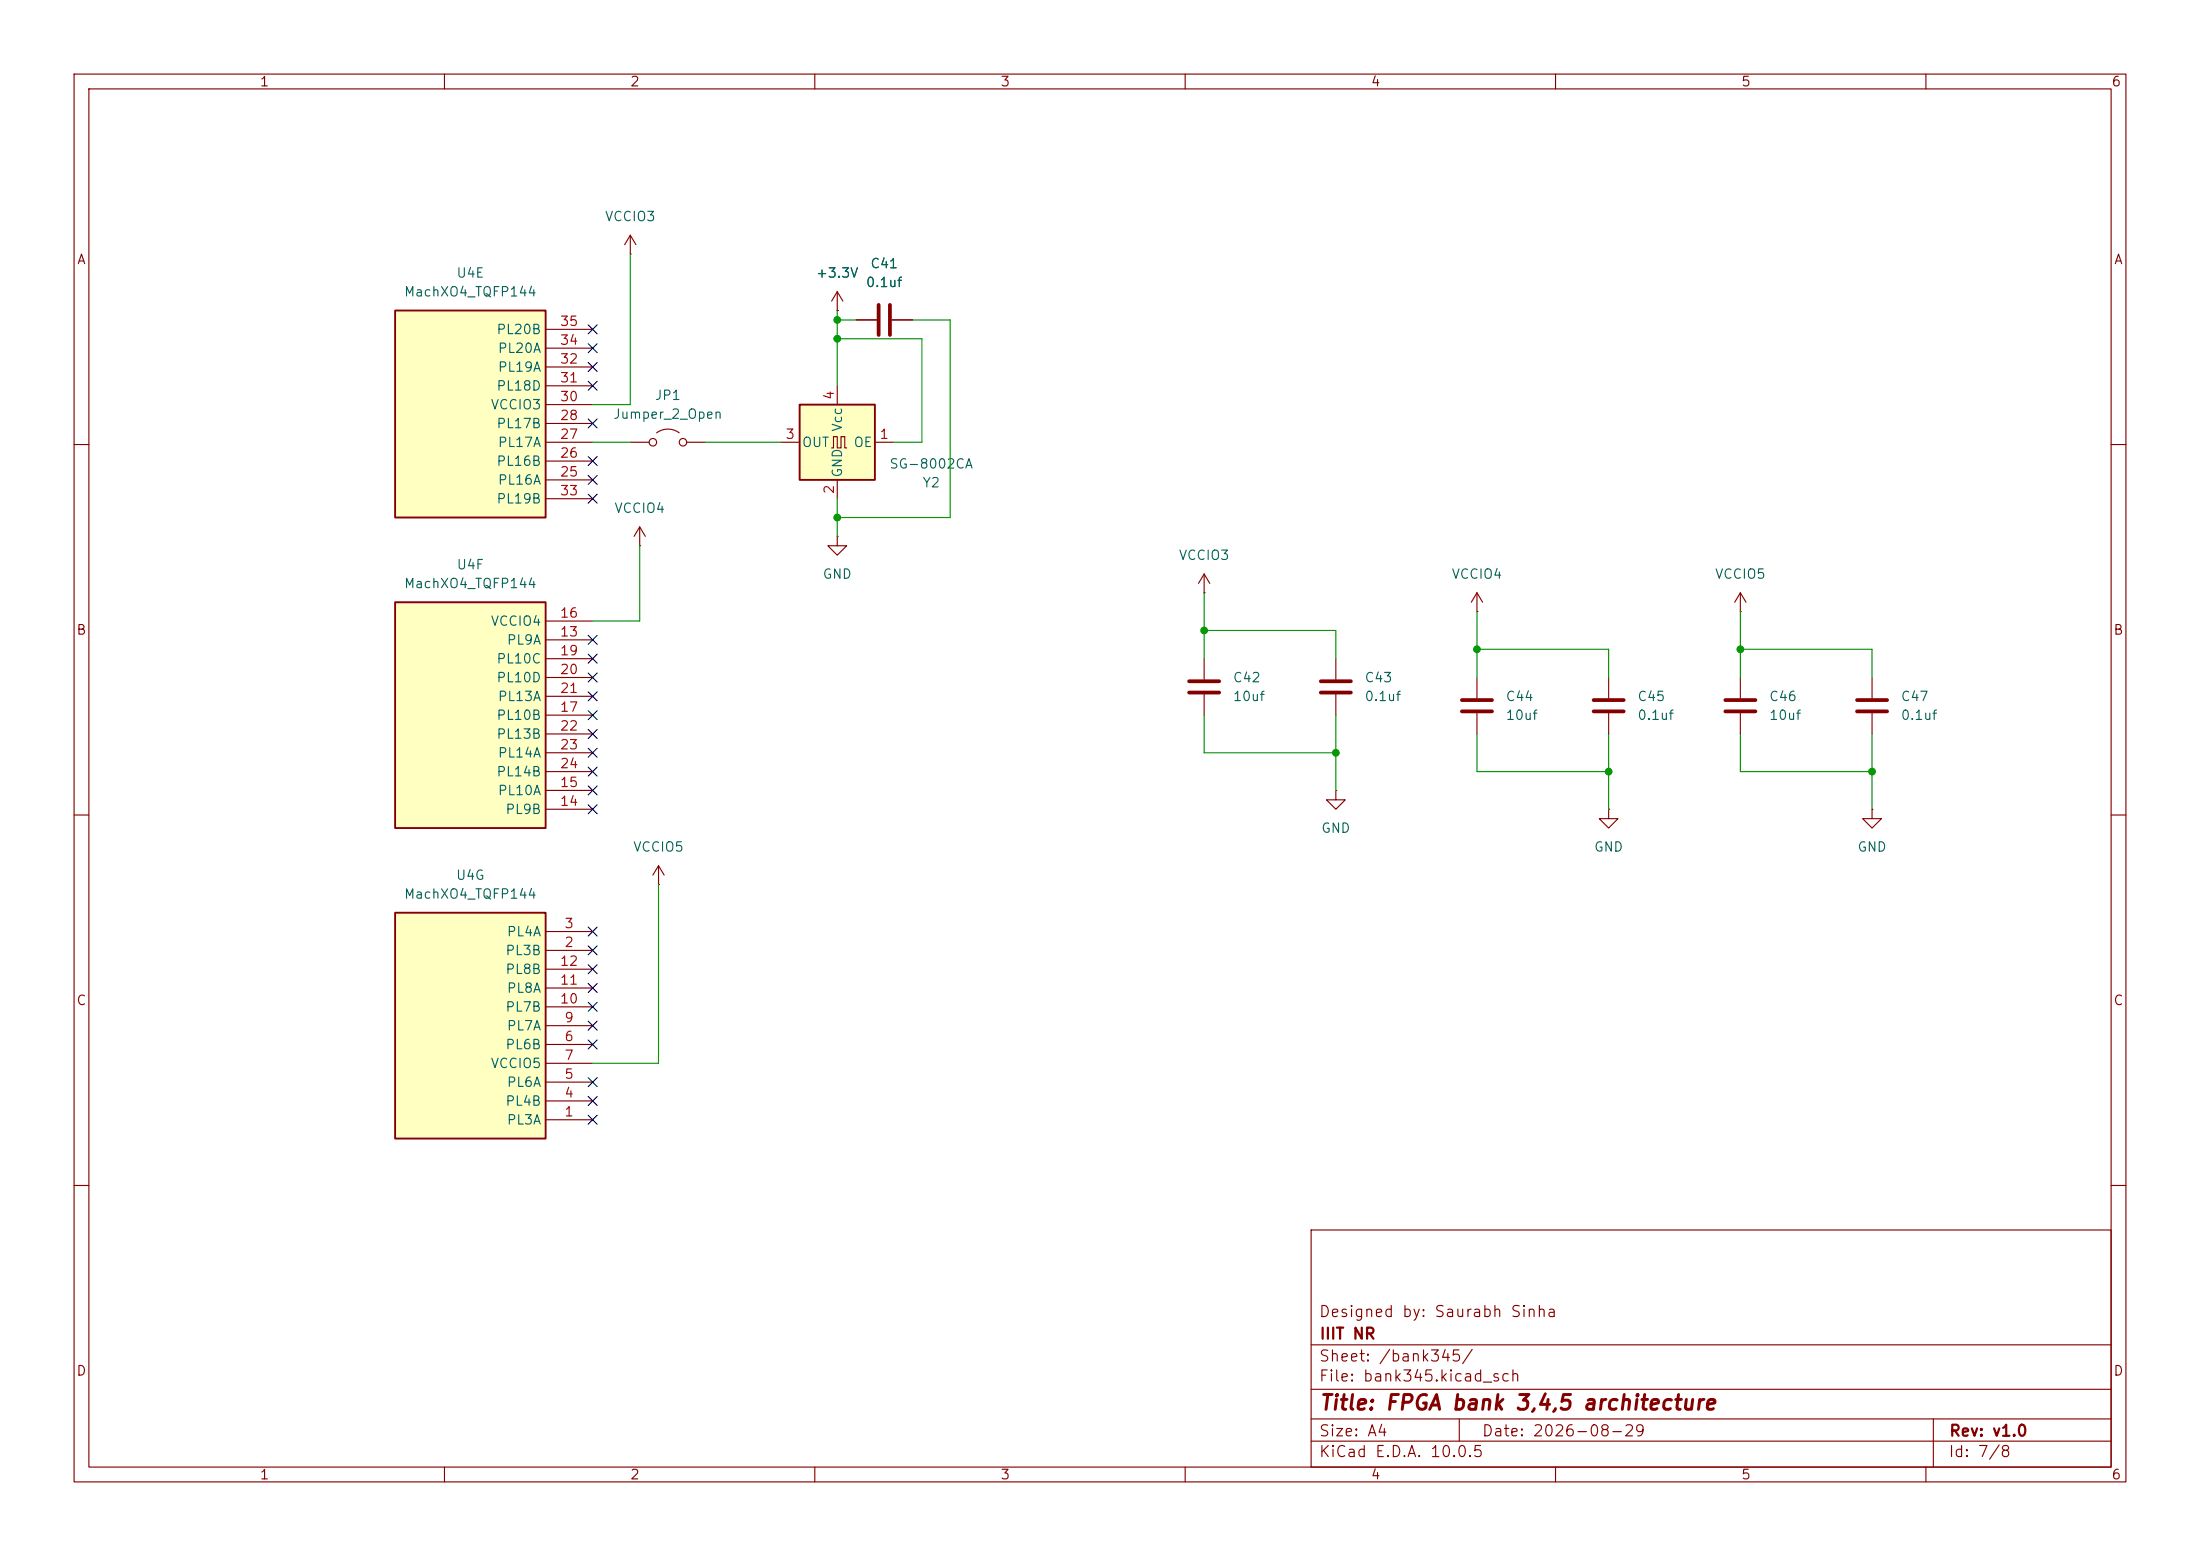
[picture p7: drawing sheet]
<svg xmlns="http://www.w3.org/2000/svg" width="297mm" height="210mm" viewBox="0 0 297 210" stroke-linecap="round" stroke-linejoin="round" font-family="sans-serif">
<g fill="none" stroke="#840000" stroke-width=".15">
<path d="M10 10h277v190h-277zM12 12h273v186h-273zM60 10v2M110 10v2M160 10v2M210 10v2M260 10v2M85.1 34.3h.1M85.1 31.8l-.8 1.2M85.1 31.8l.8 1.2M85.1 31.8v2.5M10 60h2"/>
<path d="M285 60h2M162.6 88.9v2.8M162.6 93.7v2.8M217.2 91.4v2.8M217.2 96.3v2.8M10 110h2M285 110h2M10 160h2M177 166h108v32h-108zM285 160h2M60 198v2M110 198v2"/>
<path d="M160 198v2M177 194.5h108M177 191.5h108M177 187.5h108M177 181.5h108M197 191.5v3M210 198v2M260 198v2M261 191.5v6.5"/>
</g>
<path d="M160.5 93.5h4.1M160.5 91.9h4.1M215.1 96h4.1M215.1 94.5h4.1" fill="none" stroke="#840000" stroke-width=".51"/>
<path d="M53.3 123.2h20.4v30.5h-20.4z" fill="#ffffc2"/>
<path d="M53.3 123.2h20.4v30.5h-20.4z" fill="none" stroke="#840000" stroke-width=".25"/>
<g fill="none" stroke="#840000" stroke-width=".15">
<path d="M85.1 59.7h2.5M88.6 58.4a2.54 2.54 0 0 1 3.1 0M92.7 59.7h2.5M73.7 128.3h6.3M73.7 125.7h6.3M73.7 138.4h6.3M73.7 135.9h6.3M73.7 133.4h6.3M73.7 130.8h6.3M73.7 151.1h6.3M73.7 148.6h6.3M73.7 146.1h6.3"/>
<path d="M73.7 141h6.3M73.7 143.5h6.3"/>
<circle cx="88.1" cy="59.7" r=".51"/>
<circle cx="92.2" cy="59.7" r=".51"/>
</g>
<path d="M53.3 41.9h20.4v28h-20.4z" fill="#ffffc2"/>
<path d="M53.3 41.9h20.4v28h-20.4z" fill="none" stroke="#840000" stroke-width=".25"/>
<g fill="none" stroke="#840000" stroke-width=".15">
<path d="M113 39.4l-.7 1.2M113 39.4l.8 1.2M113 39.4v2.5M73.7 59.7h6.3M73.7 57.2h6.3M73.7 54.6h6.3M73.7 52.1h6.3M73.7 49.5h6.3M73.7 47h6.3M73.7 44.5h6.3M113 41.9h.1M115.6 43.2h2.8"/>
<path d="M120.4 43.2h2.8M73.7 64.8h6.3M73.7 62.2h6.3M73.7 67.3h6.3M86.4 73.7h.1M86.4 71.1l-.8 1.3M86.4 71.1l.7 1.3M86.4 71.1v2.6M113 72.4v1.3h1.3l-1.3 1.2-1.2-1.2h1.2M113 72.4h.1M180.3 88.9v2.8M180.3 93.7v2.8"/>
<path d="M199.4 82.6h.1M199.4 80l-.8 1.3M199.4 80l.8 1.3M199.4 80v2.6M199.4 91.4v2.8M199.4 96.3v2.8M234.9 82.6h.1M234.9 80l-.7 1.3M234.9 80l.8 1.3M234.9 80v2.6M234.9 91.4v2.8M234.9 96.3v2.8"/>
<path d="M252.7 91.4v2.8M252.7 96.3v2.8M88.9 119.4h.1M88.9 116.8l-.8 1.3M88.9 116.8l.8 1.3M88.9 116.8v2.6M180.3 106.7v1.3h1.3l-1.3 1.2-1.2-1.2h1.2M180.3 106.7h.1M217.2 109.2v1.3h1.2l-1.2 1.3-1.3-1.3h1.3M217.2 109.2h.1M252.7 109.2v1.3h1.3l-1.3 1.3-1.2-1.3h1.2M252.7 109.2h.1"/>
</g>
<path d="M118.6 41.1v4.1M120.1 41.1v4.1M178.3 93.5h4.1M178.3 91.9h4.1M197.4 96h4M197.4 94.5h4M232.9 96h4.1M232.9 94.5h4.1M250.7 96h4.1M250.7 94.5h4.1" fill="none" stroke="#840000" stroke-width=".51"/>
<path d="M53.3 81.3h20.4v30.5h-20.4z" fill="#ffffc2"/>
<path d="M53.3 81.3h20.4v30.5h-20.4z" fill="none" stroke="#840000" stroke-width=".25"/>
<g fill="none" stroke="#840000" stroke-width=".15">
<path d="M162.6 77.5l-.8 1.2M162.6 77.5l.7 1.2M162.6 77.5v2.5M73.7 86.4h6.3M73.7 83.8h6.3M73.7 96.5h6.3M73.7 88.9h6.3M73.7 91.4h6.3M73.7 94h6.3M73.7 99.1h6.3M162.6 80h.1M73.7 109.2h6.3"/>
<path d="M73.7 106.7h6.3M73.7 101.6h6.3M73.7 104.1h6.3"/>
</g>
<path d="M107.9 54.6h10.2v10.2h-10.2z" fill="#ffffc2"/>
<path d="M107.9 54.6h10.2v10.2h-10.2z" fill="none" stroke="#840000" stroke-width=".25"/>
<path d="M105.4 59.7h2.5M113 41.9h.1M113 52.1v2.5M115.6 43.2h2.8M118.1 59.7h2.5M120.4 43.2h2.8M112.3 60.5h.2v-1.6h.5v1.6h.5v-1.6h.5v1.6h.3M113 64.8v2.5" fill="none" stroke="#840000" stroke-width=".15"/>
<g fill="none" stroke="#009600" stroke-width=".15">
<path d="M85.1 34.3v20.3h-5.1M80 59.7h5.1M95.2 59.7h10.2M113 45.7h11.5v14h-3.9M113 43.2h2.6M113 41.9v10.2M123.2 43.2h5.1v26.7h-15.3M86.4 73.7v10.1h-6.4M113 67.3v5.1M162.6 96.5v5.1h17.7M162.6 80v8.9M162.6 85.1h17.7v3.8"/>
<path d="M180.3 96.5v10.2M199.4 87.6h17.8v3.8M199.4 82.6v8.8M199.4 99.1v5h17.8M217.2 99.1v10.1M234.9 87.6h17.8v3.8M234.9 99.1v5h17.8M234.9 82.6v8.8M252.7 99.1v10.1M88.9 119.4v24.1h-8.9"/>
</g>
<g fill="none" stroke="#000084" stroke-width=".15">
<path d="M79.4 43.8l1.2 1.3M79.4 48.9l1.2 1.2M79.4 51.5l1.2 1.2M79.4 46.4l1.2 1.2M79.4 56.5l1.2 1.3M80.6 43.8l-1.2 1.3M80.6 48.9l-1.2 1.2M80.6 51.5l-1.2 1.2M80.6 46.4l-1.2 1.2M80.6 56.5l-1.2 1.3M79.4 61.6l1.2 1.2M79.4 64.2l1.2 1.2"/>
<path d="M79.4 66.7l1.2 1.2M80.6 61.6l-1.2 1.2M80.6 64.2l-1.2 1.2M80.6 66.7l-1.2 1.2M79.4 88.3l1.2 1.2M79.4 90.8l1.2 1.2M79.4 93.4l1.2 1.2M79.4 85.8l1.2 1.2M79.4 98.5l1.2 1.2M79.4 95.9l1.2 1.2M80.6 88.3l-1.2 1.2M80.6 90.8l-1.2 1.2"/>
<path d="M80.6 93.4l-1.2 1.2M80.6 85.8l-1.2 1.2M80.6 98.5l-1.2 1.2M80.6 95.9l-1.2 1.2M79.4 103.5l1.2 1.2M79.4 108.6l1.2 1.2M79.4 106.1l1.2 1.2M79.4 101l1.2 1.2M80.6 103.5l-1.2 1.2M80.6 108.6l-1.2 1.2M80.6 106.1l-1.2 1.2M80.6 101l-1.2 1.2"/>
<path d="M79.4 127.7l1.2 1.2M79.4 130.2l1.2 1.2M79.4 137.8l1.2 1.2M79.4 135.3l1.2 1.2M79.4 132.7l1.2 1.3M79.4 125.1l1.2 1.2M80.6 127.7l-1.2 1.2M80.6 130.2l-1.2 1.2M80.6 137.8l-1.2 1.2M80.6 135.3l-1.2 1.2M80.6 132.7l-1.2 1.3M80.6 125.1l-1.2 1.2"/>
<path d="M79.4 148l1.2 1.2M79.4 140.4l1.2 1.2M79.4 150.5l1.2 1.2M79.4 145.4l1.2 1.3M80.6 148l-1.2 1.2M80.6 140.4l-1.2 1.2M80.6 150.5l-1.2 1.2M80.6 145.4l-1.2 1.3"/>
</g>
<g fill="#009600" stroke="#009600" stroke-width=".14">
<circle cx="217.2" cy="104.1" r=".46"/>
<circle cx="234.9" cy="87.6" r=".46"/>
<circle cx="199.4" cy="87.6" r=".46"/>
<circle cx="252.7" cy="104.1" r=".46"/>
<circle cx="162.6" cy="85.1" r=".46"/>
<circle cx="113" cy="69.9" r=".46"/>
<circle cx="180.3" cy="101.6" r=".46"/>
<circle cx="113" cy="43.2" r=".46"/>
<circle cx="113" cy="45.7" r=".46"/>
</g>
<text font-size="2" fill="#840000" x="178" y="190.8">Title: FPGA bank 3,4,5 architecture</text>
<g font-size="1.5" fill="#840000">
<text x="178" y="178.1">Designed by: Saurabh Sinha</text>
<text x="178" y="184.1">Sheet: /bank345/</text>
<text x="178" y="181.1">IIIT NR</text>
<text x="178" y="186.8">File: bank345.kicad_sch</text>
<text x="178" y="197">KiCad E.D.A. 10.0.5</text>
<text x="178" y="194.2">Size: A4</text>
<text x="200" y="194.2">Date: 2026-08-29</text>
<text x="263" y="197">Id: 7/8</text>
<text x="263" y="194.2">Rev: v1.0</text>
</g>
<g font-size="1.3" fill="#840000">
<text x="35" y="12">1</text>
<text x="85" y="12">2</text>
<text x="135" y="12">3</text>
<text x="185" y="12">4</text>
<text x="235" y="12">5</text>
<text x="285" y="12">6</text>
<text x="10.3" y="36">A</text>
<text x="285.3" y="36">A</text>
<text x="10.2" y="86">B</text>
<text x="285.2" y="86">B</text>
<text x="10.2" y="136">C</text>
<text x="285.2" y="136">C</text>
<text x="10.2" y="186">D</text>
<text x="285.2" y="186">D</text>
<text x="35" y="200">1</text>
<text x="85" y="200">2</text>
<text x="135" y="200">3</text>
<text x="185" y="200">4</text>
<text x="235" y="200">5</text>
<text x="285" y="200">6</text>
</g>
<g font-size="1.3" fill="#006464">
<text x="81.6" y="30.2">VCCIO3</text>
<text x="54.5" y="40.3">MachXO4_TQFP144</text>
<text x="61.5" y="37.8">U4E</text>
<text x="110.1" y="37.8">+3.3V</text>
<text x="116.8" y="39.1">0.1uf</text>
<text x="117.4" y="36.5">C41</text>
<text x="66.9" y="45.4">PL20B</text>
<text x="67.1" y="48">PL20A</text>
<text x="66.9" y="53">PL18D</text>
<text x="67.1" y="50.5">PL19A</text>
<text x="66.2" y="55.6">VCCIO3</text>
<text x="66.9" y="58.1">PL17B</text>
<text x="82.7" y="56.8">Jumper_2_Open</text>
<text x="88.3" y="54.3">JP1</text>
<text x="114" y="58.4" transform="rotate(-90 114 58.4)">Vcc</text>
<text x="66.9" y="63.2">PL16B</text>
<text x="67.1" y="65.7">PL16A</text>
<text x="67.1" y="60.7">PL17A</text>
<text x="108.2" y="60.7">OUT</text>
<text x="114" y="64.5" transform="rotate(-90 114 64.5)">GND</text>
<text x="115.1" y="60.7">OE</text>
<text x="120" y="63.6">SG-8002CA</text>
<text x="66.9" y="68.3">PL19B</text>
<text x="82.8" y="69.5">VCCIO4</text>
<text x="124.5" y="66.1">Y2</text>
<text x="61.6" y="77.2">U4F</text>
<text x="159" y="75.9">VCCIO3</text>
<text x="54.5" y="79.7">MachXO4_TQFP144</text>
<text x="111" y="78.4">GND</text>
<text x="195.9" y="78.4">VCCIO4</text>
<text x="231.4" y="78.4">VCCIO5</text>
<text x="66.2" y="84.8">VCCIO4</text>
<text x="66.9" y="89.9">PL10C</text>
<text x="68.3" y="87.3">PL9A</text>
<text x="66.9" y="92.4">PL10D</text>
<text x="67.1" y="94.9">PL13A</text>
<text x="166.4" y="92.4">C42</text>
<text x="166.4" y="94.9">10uf</text>
<text x="184.1" y="92.4">C43</text>
<text x="184.1" y="94.9">0.1uf</text>
<text x="203.2" y="94.9">C44</text>
<text x="221" y="94.9">C45</text>
<text x="238.7" y="94.9">C46</text>
<text x="256.5" y="94.9">C47</text>
<text x="66.9" y="97.5">PL10B</text>
<text x="66.9" y="100">PL13B</text>
<text x="203.2" y="97.5">10uf</text>
<text x="221" y="97.5">0.1uf</text>
<text x="238.7" y="97.5">10uf</text>
<text x="256.5" y="97.5">0.1uf</text>
<text x="66.9" y="105.1">PL14B</text>
<text x="67.1" y="107.6">PL10A</text>
<text x="67.1" y="102.6">PL14A</text>
<text x="68.1" y="110.2">PL9B</text>
<text x="178.3" y="112.7">GND</text>
<text x="61.5" y="119.1">U4G</text>
<text x="85.4" y="115.3">VCCIO5</text>
<text x="215.1" y="115.3">GND</text>
<text x="250.7" y="115.3">GND</text>
<text x="54.5" y="121.6">MachXO4_TQFP144</text>
<text x="68.1" y="129.2">PL3B</text>
<text x="68.1" y="131.8">PL8B</text>
<text x="68.3" y="126.7">PL4A</text>
<text x="68.1" y="136.9">PL7B</text>
<text x="68.3" y="134.3">PL8A</text>
<text x="68.1" y="141.9">PL6B</text>
<text x="68.3" y="139.4">PL7A</text>
<text x="66.2" y="144.5">VCCIO5</text>
<text x="68.1" y="149.6">PL4B</text>
<text x="68.3" y="147">PL6A</text>
<text x="68.3" y="152.1">PL3A</text>
</g>
<g font-size="1.3" fill="#a90000">
<text x="75.5" y="46.9">34</text>
<text x="75.5" y="44.3">35</text>
<text x="75.5" y="51.9">31</text>
<text x="75.5" y="49.4">32</text>
<text x="75.5" y="59.6">27</text>
<text x="75.5" y="57">28</text>
<text x="75.5" y="54.5">30</text>
<text x="105.9" y="59.6">3</text>
<text x="112.9" y="54.1" transform="rotate(-90 112.9 54.1)">4</text>
<text x="118.6" y="59.6">1</text>
<text x="75.5" y="64.6">25</text>
<text x="75.5" y="62.1">26</text>
<text x="75.5" y="67.2">33</text>
<text x="112.9" y="66.8" transform="rotate(-90 112.9 66.8)">2</text>
<text x="75.5" y="83.7">16</text>
<text x="75.5" y="86.2">13</text>
<text x="75.5" y="88.8">19</text>
<text x="75.5" y="91.3">20</text>
<text x="75.5" y="93.8">21</text>
<text x="75.5" y="96.4">17</text>
<text x="75.5" y="98.9">22</text>
<text x="75.5" y="101.5">23</text>
<text x="75.5" y="106.5">15</text>
<text x="75.5" y="104">24</text>
<text x="75.5" y="109.1">14</text>
<text x="76.1" y="125.6">3</text>
<text x="75.5" y="130.7">12</text>
<text x="76.1" y="128.1">2</text>
<text x="75.5" y="135.8">10</text>
<text x="75.5" y="133.2">11</text>
<text x="76.1" y="140.8">6</text>
<text x="76.1" y="143.4">7</text>
<text x="76.1" y="138.3">9</text>
<text x="76.1" y="148.5">4</text>
<text x="76.1" y="145.9">5</text>
<text x="76.1" y="151">1</text>
</g>
</svg>
